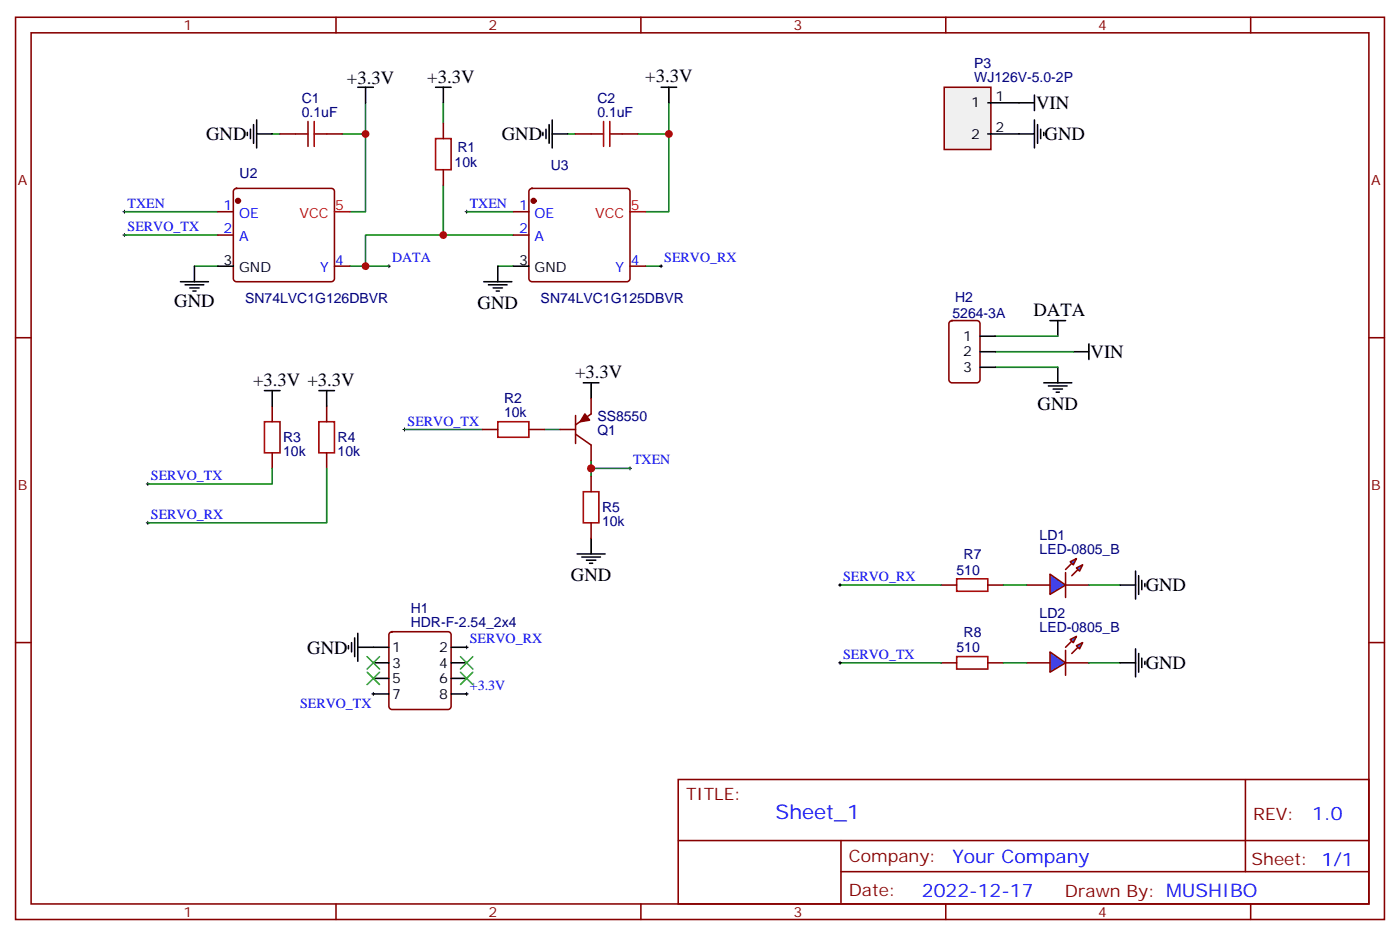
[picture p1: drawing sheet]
<svg xmlns="http://www.w3.org/2000/svg" width="317mm" height="212mm" viewBox="0 0 317 212" stroke-linecap="round" stroke-linejoin="round" font-family="sans-serif">
<g fill="none" stroke="#870000" stroke-width=".35">
<path d="M3.5 3.9h310.5v204.6h-310.5zM7.1 7.4h303.3v197.6h-303.3zM76.2 3.9v3.5M145.3 3.9v3.5M214.5 3.9v3.5M283.6 3.9v3.5M63.5 30.4h3.5M74.1 30.4h3.5M100.5 27.9v3.5M100.5 38.5v3.5M130.5 30.4h3.6M141.1 30.4h3.5"/>
<path d="M49.4 48h3.5M49.4 53.3h3.5M53.2 42.9l.4-.2h21.5a.71 .71 0 0 1 .7 .7v19.8a.76 .76 0 0 1-.7 .7h-21.5a.76 .76 0 0 1-.7-.7v-19.8zM116.4 48h3.5M116.4 53.3h3.5M120.2 42.9l.4-.2h21.6a.71 .71 0 0 1 .7 .7v19.8a.76 .76 0 0 1-.7 .7h-21.6a.76 .76 0 0 1-.7-.7v-19.8zM3.5 76.6h3.6M75.8 60.4h3.6M142.9 60.4h3.5M310.4 76.6h3.6M61.7 92.1v3.5M74.1 92.1v3.5"/>
<path d="M109.4 97.4h3.5M119.9 97.4h3.6M127 97.4h3.5M130.5 98.5l3.6 2.4v3.6M130.5 94.2v6.4M134.1 90.3v3.6l-3.6 2.4M61.7 102.7v3.5M74.1 102.7v3.5M134.1 108v3.5M134.1 118.6v3.5M3.5 145.7h3.6M310.4 145.7h3.6"/>
<path d="M153.8 176.8h156.6v28.2h-156.6zM282.4 176.8v20.9M153.8 190.6h156.5M190.7 197.7h119.6M190.7 190.6v14.1M76.2 205v3.5M145.3 205v3.5M214.5 205v3.5M283.6 205v3.5"/>
</g>
<g fill="none" stroke="#000" stroke-width=".23">
<path d="M27.9 48h.7M27.9 53.3h.7M28.2 47.7v.7M28.2 53v.7M105.5 48h.7M105.8 47.7v.7M87.8 60.4h.7M88.2 60v.7M149.6 60.4h.7M149.9 60v.7M91.4 97.4h.7M91.7 97v.8"/>
<path d="M33.2 118.6h.7M33.2 109.7h.7M33.5 109.4v.7M33.5 118.2v.7M142.5 106.2h.7M142.9 105.9v.7"/>
</g>
<g fill="none" stroke="#008700" stroke-width=".35">
<path d="M61.7 30.4h1.8M77.6 30.4h5.3M82.9 23.3v24.7h-3.5M100.5 23.3v4.6M128.8 30.4h1.7M144.6 30.4h7.1M151.7 23.3v24.7h-5.3M28.2 48h21.2M28.2 53.3h21.2M100.5 42v11.3M105.8 48h10.6M116.4 53.3h-33.5v7.1h5.3"/>
<path d="M44.1 60.4h5.3M79.4 60.4h3.5M112.9 60.4h3.5M146.4 60.4h3.5M91.7 97.4h17.7M123.5 97.4h3.5M61.7 106.2v3.5h-28.2M74.1 106.2v12.4h-40.6M134.1 106.2h8.8M134.1 104.5v3.5"/>
</g>
<g fill="none" stroke="#000" stroke-width=".35">
<path d="M81.1 19.8h3.6M82.9 19.8v3.5M98.8 19.8h3.5M100.5 19.8v3.5M149.9 19.8h3.6M151.7 19.8v3.5M56.1 30v.7M56.8 29.3v2.1M57.5 28.3v4.2M58.2 30.4h3.5M58.2 27.2v6.3M123.1 30v.7"/>
<path d="M123.8 29.3v2.1M124.5 28.3v4.2M125.2 30.4h3.6M125.2 27.2v6.3M40.9 63.9h6.4M42 64.6h4.2M43 65.3h2.2M43.7 66h.7M44.1 60.4v3.5M49.4 60.4h3.5M109.7 63.9h6.4M110.8 64.6h4.2"/>
<path d="M111.8 65.3h2.1M112.5 66h.7M112.9 60.4v3.5M116.4 60.4h3.5M60 88.6h3.5M61.7 88.6v3.5M72.3 88.6h3.5M74.1 88.6v3.5M132.3 86.8h3.5M134.1 86.8v3.5M130.9 125.6h6.3M131.9 126.3h4.3"/>
<path d="M133 127h2.1M133.7 127.7h.7M134.1 122.1v3.5"/>
</g>
<g fill="none" stroke="#a10000" stroke-width=".35">
<path d="M67 30.4h2.8M69.8 27.6v5.6M71.3 27.6v5.6M71.3 30.4h2.8M98.8 31.4h3.5v7.1h-3.5zM134.1 30.4h2.8M136.9 27.6v5.6M138.3 30.4h2.8M138.3 27.6v5.6M60 95.6h3.5v7.1h-3.5zM72.3 95.6h3.5v7.1h-3.5zM112.9 95.6h7v3.6h-7z"/>
<path d="M132.3 111.5h3.5v7.1h-3.5z"/>
</g>
<g fill="#870000" stroke="#870000" stroke-width=".35">
<path d="M132.6 93.9l1.1 1.4-2.1 .3z"/>
<circle cx="121" cy="45.5" r=".53"/>
<circle cx="54" cy="45.5" r=".53"/>
</g>
<path d="M75.8 48h3.6M142.9 48h3.5" fill="none" stroke="#f00" stroke-width=".35"/>
<path d="M214.1 19.8h10.6v14.1h-10.6z" fill="#f0f0f0" stroke="#870000" stroke-width=".35"/>
<g fill="none" stroke="#000" stroke-width=".35">
<path d="M224 23.3h10.6M224 30.4h10.6M234.6 21.6v3.5M234.6 27.2v6.3M235.3 28.3v4.2M236 29.3v2.1M236.7 30v.7M222.2 79.8h3.6M222.2 76.2h3.6M238.1 72.7h3.6M239.9 72.7v3.5M243.4 79.8h3.5"/>
<path d="M246.9 78v3.5M222.2 83.3h3.6M236.7 86.8h6.4M237.8 87.5h4.2M238.8 88.2h2.1M239.5 88.9h.7M239.9 83.3v3.5M79 146.4v.7M79.7 145.7v2.1M80.4 144.7v4.2M81.1 146.8h7.1M81.1 143.6v6.4"/>
<path d="M84.7 150.3h3.5M84.7 153.8h3.5M84.7 157.4h3.5M102.3 146.8h3.5M102.3 150.3h3.5M102.3 153.8h3.5M102.3 157.4h3.5"/>
</g>
<path d="M225.8 76.2h14.1M225.8 79.8h17.6M225.8 83.3h14.1M190.5 132.7h22.9M190.5 150.3h22.9" fill="none" stroke="#008700" stroke-width=".35"/>
<path d="M215.4 72.9l.5-.2h5.6a.71 .71 0 0 1 .7 .7v12.7a.76 .76 0 0 1-.7 .7h-5.6a.76 .76 0 0 1-.7-.7v-12.7zM213.4 132.7h3.6M224 132.7h3.5M88.4 143.5l.5-.2h12.7a.71 .71 0 0 1 .7 .7v16.2a.76 .76 0 0 1-.7 .7h-12.7a.76 .76 0 0 1-.7-.7v-16.2zM213.4 150.3h3.6M224 150.3h3.5" fill="none" stroke="#870000" stroke-width=".35"/>
<path d="M84.3 157.4h.7M84.7 157v.7M105.5 157.4h.7M105.5 146.8h.7M105.8 146.4v.7M105.8 157v.7" fill="none" stroke="#000" stroke-width=".23"/>
<path d="M83.3 148.9l2.8 2.8M83.3 152.4l2.8 2.9M86.1 148.9l-2.8 2.8M86.1 152.4l-2.8 2.9M104.4 148.9l2.8 2.8M104.4 152.4l2.8 2.9M107.2 148.9l-2.8 2.8M107.2 152.4l-2.8 2.9" fill="none" stroke="#3c3" stroke-width=".35"/>
<path d="M217 131.3h7v2.8h-7zM217 148.9h7v2.8h-7z" fill="none" stroke="#a10000" stroke-width=".35"/>
<path d="M238.1 130.2l3.6 2.5-3.6 2.1z" fill="#09f" stroke="#870000" stroke-width=".35"/>
<path d="M241.7 129.9v5.6z" fill="#f00" stroke="#870000" stroke-width=".35"/>
<g fill="#870000" stroke="#870000" stroke-width=".35">
<path d="M241.7 129.2l1.4-1.5z"/>
<path d="M243.1 130.6l1.4-1.4z"/>
</g>
<g fill="#09f" stroke="#870000" stroke-width=".35">
<path d="M242.7 127.4l1.4-.7-.7 1.4z"/>
<path d="M244.1 128.8l1.4-.7-.7 1.4z"/>
</g>
<path d="M232.8 132.7h5.3M241.7 132.7h5.2" fill="none" stroke="#870000" stroke-width=".35"/>
<path d="M238.1 147.8l3.6 2.5-3.6 2.1z" fill="#09f" stroke="#870000" stroke-width=".35"/>
<path d="M241.7 147.5v5.6z" fill="#f00" stroke="#870000" stroke-width=".35"/>
<g fill="#870000" stroke="#870000" stroke-width=".35">
<path d="M241.7 146.8l1.4-1.4z"/>
<path d="M243.1 148.2l1.4-1.4z"/>
</g>
<g fill="#09f" stroke="#870000" stroke-width=".35">
<path d="M242.7 145l1.4-.7-.7 1.4z"/>
<path d="M244.1 146.4l1.4-.7-.7 1.4z"/>
</g>
<path d="M232.8 150.3h5.3M241.7 150.3h5.2" fill="none" stroke="#870000" stroke-width=".35"/>
<path d="M227.5 132.7h5.3M246.9 132.7h7.1M227.5 150.3h5.3M246.9 150.3h7.1" fill="none" stroke="#008700" stroke-width=".35"/>
<path d="M254 132.7h3.5M257.5 129.5v6.4M258.2 130.6v4.2M258.9 131.6v2.1M259.6 132.3v.7M254 150.3h3.5M257.5 147.1v6.4M258.2 148.2v4.2M258.9 149.3v2.1M259.6 150v.7" fill="none" stroke="#000" stroke-width=".35"/>
<path d="M190.1 132.7h.8M190.5 132.3v.7M190.1 150.3h.8M190.5 150v.7" fill="none" stroke="#000" stroke-width=".23"/>
<g fill="#c00">
<circle cx="151.7" cy="30.4" r=".88"/>
<circle cx="82.9" cy="30.4" r=".88"/>
<circle cx="82.9" cy="60.4" r=".88"/>
<circle cx="100.5" cy="53.3" r=".88"/>
<circle cx="134.1" cy="106.2" r=".88"/>
</g>
<text font-size="4.6" fill="#00f" x="175.9" y="185.8">Sheet_1</text>
<g font-size="4.2">
<text x="78.7" y="19.1">+3.3V</text>
<text x="96.9" y="18.8">+3.3V</text>
<text x="146.3" y="18.7">+3.3V</text>
<text x="235" y="24.7">VIN</text>
<text x="46.8" y="31.8">GND</text>
<text x="113.8" y="31.8">GND</text>
<text x="236.9" y="31.8">GND</text>
<text x="39.5" y="69.5">GND</text>
<text x="108.3" y="70">GND</text>
<text x="234.4" y="71.6">DATA</text>
<text x="247.3" y="81.2">VIN</text>
<text x="57.4" y="87.6">+3.3V +3.3V</text>
<text x="130.4" y="85.8">+3.3V</text>
<text x="235.3" y="92.9">GND</text>
<text x="129.5" y="131.7">GND</text>
<text x="259.8" y="134.1">GND</text>
<text x="69.7" y="148.2">GND</text>
<text x="259.8" y="151.7">GND</text>
</g>
<g font-size="4.2" fill="#00f">
<text x="297.6" y="186">1.0</text>
<text x="216" y="195.6">Your Company</text>
<text x="209.1" y="203.4">2022-12-17</text>
</g>
<g font-size="3.9" fill="#800">
<text x="155.6" y="181.4">TITLE:</text>
<text x="284.2" y="186">REV:</text>
<text x="192.5" y="195.6">Company:</text>
<text x="283.9" y="196.2">Sheet: 1/1</text>
<text x="192.5" y="203.2">Date:</text>
<text x="241.5" y="203.3">Drawn By: MUSHIBO</text>
</g>
<g font-size="3.2" fill="#800">
<text x="41.6" y="6.9">1</text>
<text x="110.8" y="6.9">2</text>
<text x="179.9" y="6.9">3</text>
<text x="249.1" y="6.9">4</text>
<text x="4.1" y="42">A</text>
<text x="311" y="42">A</text>
<text x="4.1" y="111.2">B</text>
<text x="311" y="111.2">B</text>
<text x="41.6" y="208">1</text>
<text x="110.8" y="208">2</text>
<text x="179.9" y="208">3</text>
<text x="249.1" y="208">4</text>
</g>
<g font-size="3.2" fill="#000080">
<text x="220.9" y="15.4">P3</text>
<text x="68.5" y="23.3">C1</text>
<text x="135.5" y="23.3">C2</text>
<text x="220.9" y="18.6">WJ126V-5.0-2P</text>
<text x="68.5" y="26.5">0.1uF</text>
<text x="135.5" y="26.5">0.1uF</text>
<text x="103.7" y="34.4">R1</text>
<text x="54.3" y="40.4">U2</text>
<text x="103.1" y="37.9">10k</text>
<text x="124.9" y="38.6">U3</text>
<text x="55.6" y="68.6">SN74LVC1G126DBVR</text>
<text x="122.6" y="68.6">SN74LVC1G125DBVR</text>
<text x="216.6" y="68.5">H2</text>
<text x="216" y="72.1">5264-3A</text>
<text x="114.3" y="94.6">10k</text>
<text x="114.3" y="91.4">R2</text>
<text x="135.5" y="95.6">SS8550</text>
<text x="64.2" y="100.3">R3</text>
<text x="76.6" y="100.3">R4</text>
<text x="135.5" y="98.7">Q1</text>
<text x="64.2" y="103.5">10k</text>
<text x="76.6" y="103.5">10k</text>
<text x="136.5" y="119.3">10k</text>
<text x="136.5" y="116.2">R5</text>
<text x="235.8" y="125.6">LED-0805_B</text>
<text x="235.8" y="122.5">LD1</text>
<text x="216.9" y="130.3">510</text>
<text x="218.5" y="126.8">R7</text>
<text x="93.1" y="142.2">HDR-F-2.54_2x4</text>
<text x="93.1" y="139">H1</text>
<text x="235.8" y="143.3">LED-0805_B</text>
<text x="235.8" y="140.1">LD2</text>
<text x="216.9" y="147.9">510</text>
<text x="218.5" y="144.4">R8</text>
</g>
<g font-size="3.2">
<text x="225.8" y="23">1</text>
<text x="220.2" y="24.4">1</text>
<text x="220.2" y="31.4">2</text>
<text x="225.8" y="30">2</text>
<text x="50.7" y="60">3</text>
<text x="54.2" y="61.8">GND</text>
<text x="117.8" y="60">3</text>
<text x="121.2" y="61.8">GND</text>
<text x="218.5" y="77.3">1</text>
<text x="218.5" y="80.8">2</text>
<text x="218.5" y="84.3">3</text>
<text x="88.9" y="147.8">1</text>
<text x="99.6" y="147.8">2</text>
<text x="88.9" y="151.4">3</text>
<text x="88.9" y="154.9">5</text>
<text x="99.6" y="151.4">4</text>
<text x="99.6" y="154.9">6</text>
<text x="88.9" y="158.4">7</text>
<text x="99.6" y="158.4">8</text>
</g>
<g font-size="3.2" fill="#00f">
<text x="28.9" y="47.1">TXEN</text>
<text x="50.7" y="47.7">1</text>
<text x="106.5" y="47.1">TXEN</text>
<text x="117.8" y="47.7">1</text>
<text x="28.9" y="52.4">SERVO_TX</text>
<text x="50.7" y="53">2</text>
<text x="54.2" y="49.4">OE</text>
<text x="117.8" y="53">2</text>
<text x="121.2" y="49.4">OE</text>
<text x="54.2" y="54.7">A</text>
<text x="88.9" y="59.5">DATA</text>
<text x="121.2" y="54.7">A</text>
<text x="150.6" y="59.5">SERVO_RX</text>
<text x="72.6" y="61.8">Y</text>
<text x="76" y="60">4</text>
<text x="139.6" y="61.8">Y</text>
<text x="143.1" y="60">4</text>
<text x="92.4" y="96.5">SERVO_TX</text>
<text x="143.6" y="105.3">TXEN</text>
<text x="34.2" y="108.9">SERVO_TX</text>
<text x="34.2" y="117.7">SERVO_RX</text>
<text x="191.2" y="131.8">SERVO_RX</text>
<text x="106.5" y="145.9">SERVO_RX</text>
<text x="191.2" y="149.4">SERVO_TX</text>
<text x="68.1" y="160.5">SERVO_TX</text>
<text x="106.5" y="156.5">+3.3V</text>
</g>
<g font-size="3.2" fill="#f00">
<text x="76" y="47.7">5</text>
<text x="143.1" y="47.7">5</text>
<text x="67.9" y="49.4">VCC</text>
<text x="135" y="49.4">VCC</text>
</g>
</svg>
